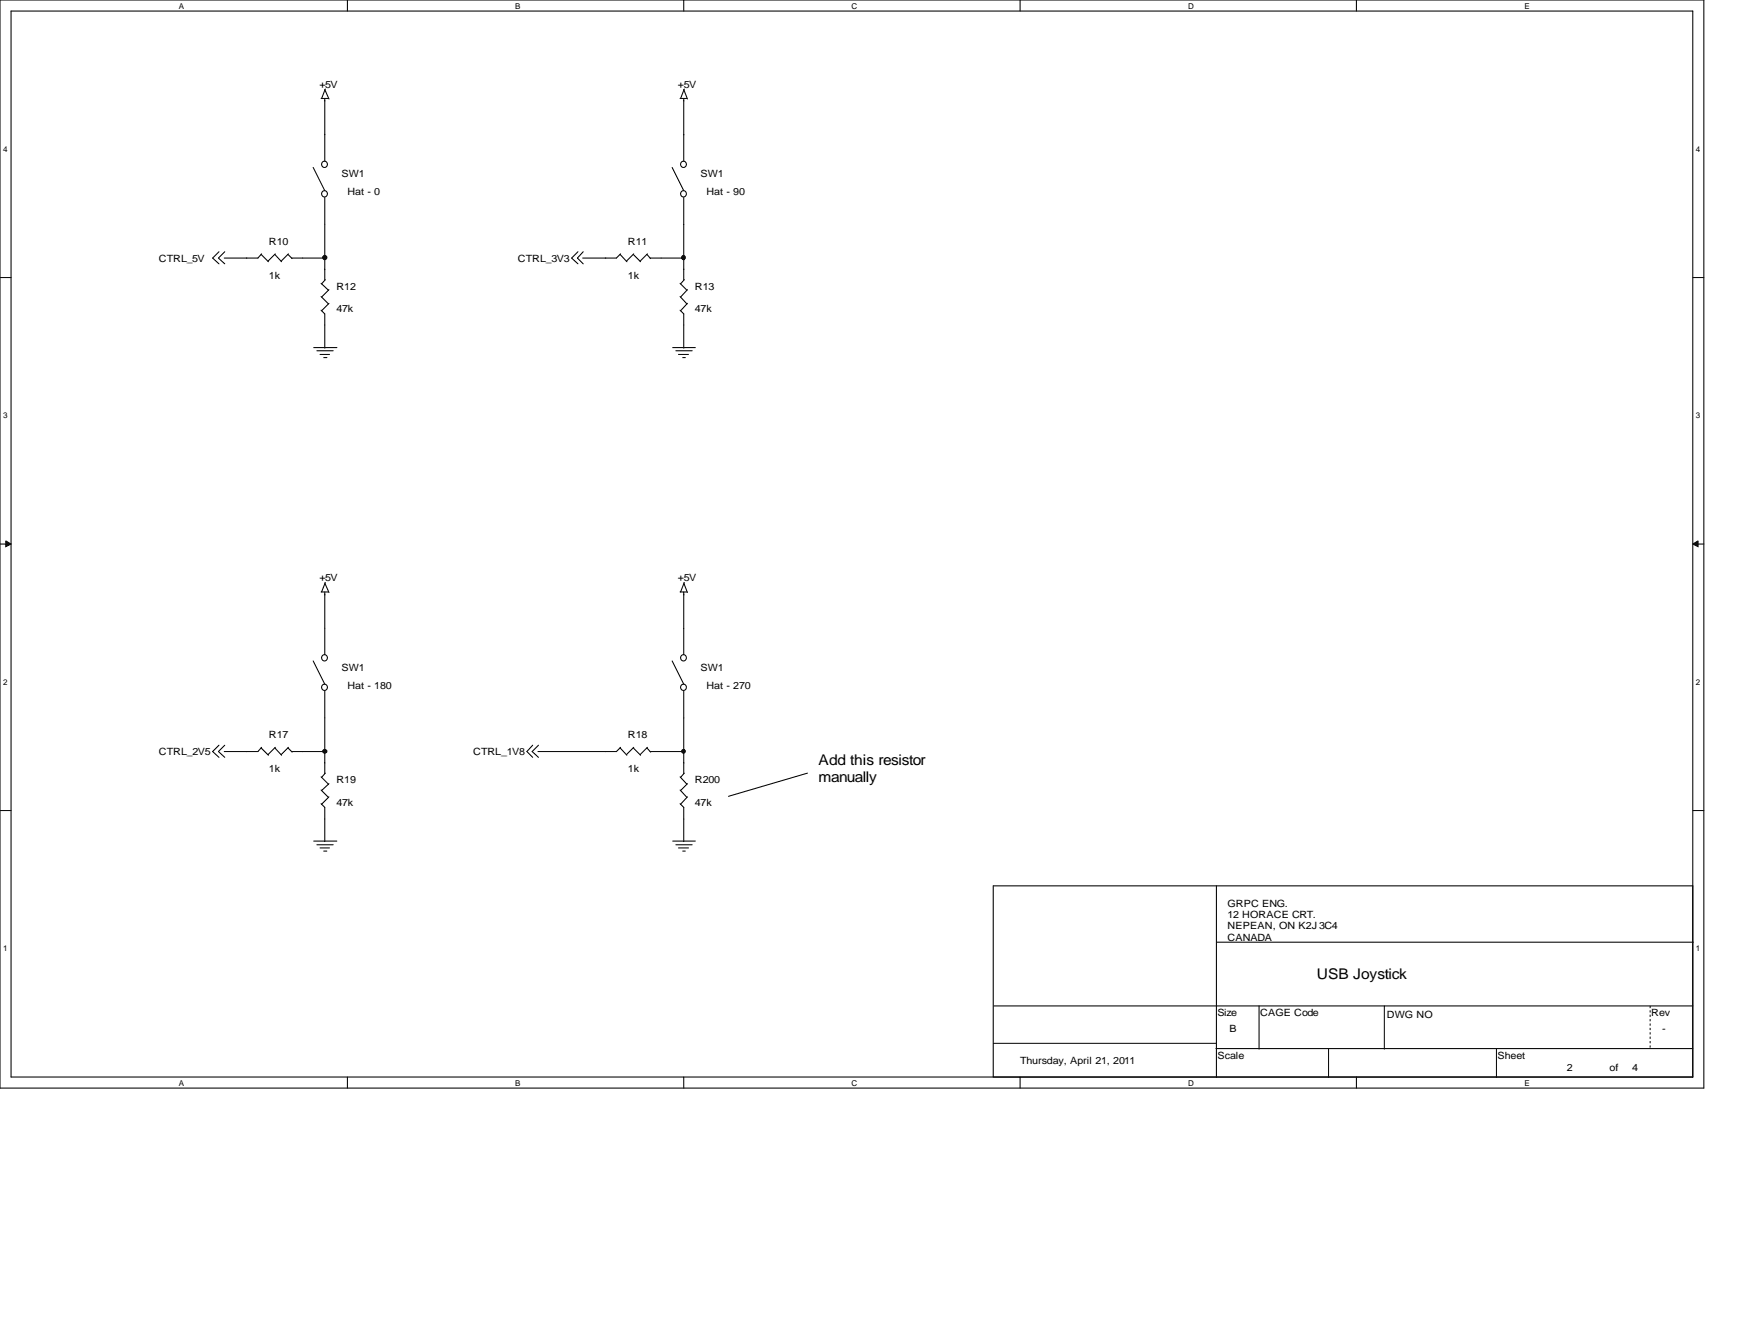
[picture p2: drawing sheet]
<svg xmlns="http://www.w3.org/2000/svg" width="279mm" height="216mm" viewBox="0 0 279 216" stroke-linecap="round" stroke-linejoin="round" font-family="sans-serif">
<path d="M0 0h274.1v174.9h-274.1zM1.8 1.8h270.5v171.3h-270.5z" fill="none" stroke="#000" stroke-width=".17"/>
<g fill="#fff">
<path d="M28.8 .3h.7v1.3h-.7z"/>
<path d="M28.8 173.4h.7v1.4h-.7z"/>
</g>
<path d="M55.9 0v1.8M55.9 173.1v1.8" fill="none" stroke="#000" stroke-width=".17"/>
<g fill="#fff">
<path d="M82.9 .3h.8v1.3h-.8z"/>
<path d="M82.9 173.4h.8v1.4h-.8z"/>
</g>
<path d="M110 0v1.8M110 173.1v1.8" fill="none" stroke="#000" stroke-width=".17"/>
<g fill="#fff">
<path d="M137 .3h.8v1.3h-.8z"/>
<path d="M137 173.4h.8v1.4h-.8z"/>
</g>
<path d="M164.1 0v1.8M164.1 173.1v1.8" fill="none" stroke="#000" stroke-width=".17"/>
<g fill="#fff">
<path d="M191.1 .3h.8v1.3h-.8z"/>
<path d="M191.1 173.4h.8v1.4h-.8z"/>
</g>
<path d="M218.2 0v1.8M218.2 173.1v1.8" fill="none" stroke="#000" stroke-width=".17"/>
<g fill="#fff">
<path d="M245.2 .3h.8v1.3h-.8z"/>
<path d="M245.2 173.4h.8v1.4h-.8z"/>
<path d="M.5 23.2h.6v1.4h-.6z"/>
<path d="M272.8 23.2h.6v1.4h-.6z"/>
<path d="M.5 66h.6v1.4h-.6z"/>
<path d="M272.8 66h.6v1.4h-.6z"/>
</g>
<path d="M0 44.6h1.8M272.3 44.6h1.8" fill="none" stroke="#000" stroke-width=".17"/>
<g fill="#fff">
<path d="M.5 108.9h.6v1.3h-.6z"/>
<path d="M272.8 108.9h.6v1.3h-.6z"/>
</g>
<path d="M0 87.5h1.8M272.3 87.5h1.8" fill="none" stroke="#000" stroke-width=".17"/>
<path d="M.9 87l.9 .5-.9 .4zM272.3 87.5l.8-.5v.9z" fill="#000" stroke="#000" stroke-width=".16"/>
<g fill="#fff">
<path d="M.5 151.7h.6v1.4h-.6z"/>
<path d="M272.8 151.7h.6v1.4h-.6z"/>
</g>
<g fill="none" stroke="#000" stroke-width=".17">
<path d="M51.6 15.8h1.2M52.2 15.8v10.1M52.2 14.4l.7 1.5M52.3 14.3l-.6 1.5M109.4 15.8h1.1M110 14.4l.6 1.5M110 15.8v10.1M110.1 14.3l-.6 1.5M50.4 26.9l1.8 3.7M52.2 31.8v13.2M108.1 26.9l1.9 3.7M110 31.8v13.2"/>
<path d="M35.2 40.5l-1 1 1 .9M36.2 40.5l-1.1 1 1.1 .9M42 40.9l1.2 1.2M42.1 40.8l-.6 .7h-5.4M44.2 40.9l1.1 1.2M44.3 40.8l-1.2 1.2M46.3 40.9l.7 .7M46.4 40.8l-1.2 1.2M46.9 41.5h5.4M50.5 55.9h3.7M51 56.4h2.6M51.5 57h1.5"/>
<path d="M51.6 49.9l.6 .6v5.5M51.6 47.7l1.2 1.2M51.6 45.6l1.2 1.1M52.1 57.5h.5M52.3 45l-.6 .6M52.9 48.8l-1.2 1.2M52.9 46.6l-1.2 1.2M93 40.5l-1.1 1 1.1 .9M93.8 40.5l-.9 1 .9 .9M99.7 40.9l1.1 1.2M99.8 40.8l-.7 .7h-5.4M101.9 40.9l1.1 1.2"/>
<path d="M101.9 40.8l-1.1 1.2M104.1 40.9l.5 .7M104.1 40.8l-1.1 1.2M104.6 41.5h5.5M108.2 55.9h3.6M108.7 56.4h2.6M109.1 57h1.6M109.4 49.9l.6 .6v5.5M109.4 47.7l1.1 1.2M109.4 45.6l1.1 1.1M109.8 57.5h.4M110.1 45l-.6 .6"/>
<path d="M110.6 48.8l-1.1 1.2M110.6 46.6l-1.1 1.2M51.6 95.2h1.2M52.2 93.7l.7 1.5M52.2 95.2v10M52.3 93.6l-.6 1.6M109.4 95.2h1.1M110 95.2v10M110 93.7l.6 1.5M110.1 93.6l-.6 1.6M35.2 119.8l-1 1 1 1M36.2 119.8l-1.1 1 1.1 1"/>
<path d="M50.4 106.3l1.8 3.7M52.2 111.1v13.3M85.7 119.8l-.9 1 .9 1M86.6 119.8l-1 1 1 1M108.1 106.3l1.9 3.7M110 111.1v13.3M0 130.3h1.8M42 120.2l1.2 1.2M42.1 120.1l-.6 .7h-5.4M44.2 120.2l1.1 1.2M44.3 120.1l-1.2 1.2M46.3 120.2l.7 .7"/>
<path d="M46.4 120.1l-1.2 1.2M46.9 120.8h5.4M50.5 135.2h3.7M51 135.8h2.6M51.5 136.3h1.5M51.6 129.2l.6 .6v5.5M51.6 127l1.2 1.2M51.6 124.9l1.2 1.2M52.1 136.8h.5M52.3 124.3l-.6 .7M52.9 128.1l-1.2 1.2M52.9 126l-1.2 1.1"/>
<path d="M99.7 120.2l1.1 1.2M99.8 120.1l-.7 .7h-12.6M101.9 120.2l1.1 1.2M101.9 120.1l-1.1 1.2M104.1 120.2l.5 .7M104.1 120.1l-1.1 1.2M104.6 120.8h5.5M108.2 135.2h3.6M108.7 135.8h2.6M109.1 136.3h1.6M109.4 129.2l.6 .6v5.5M109.4 127l1.1 1.2"/>
<path d="M109.4 124.9l1.1 1.2M109.8 136.8h.4M110.1 124.3l-.6 .7M110.6 128.1l-1.1 1.2M110.6 126l-1.1 1.1M129.9 124.3l-12.7 3.7M272.3 130.3h1.8M159.8 142.4h112.5v30.7h-112.5zM195.7 151.5h76.7M195.7 142.4v30.8M159.9 167.7h35.8M159.9 161.7h112.4"/>
<path d="M195.6 168.6h76.7M202.5 161.7v7M213.7 168.6v4.6M222.7 161.7v7M240.7 168.6v4.6"/>
<circle cx="52.2" cy="26.4" r=".49"/>
<circle cx="52.2" cy="31.2" r=".49"/>
<circle cx="109.9" cy="26.4" r=".49"/>
<circle cx="109.9" cy="31.2" r=".49"/>
<circle cx="52.2" cy="110.5" r=".49"/>
<circle cx="52.2" cy="105.7" r=".49"/>
<circle cx="109.9" cy="110.5" r=".49"/>
<circle cx="109.9" cy="105.7" r=".49"/>
</g>
<path d="M265.4 161.7v7" fill="none" stroke="#000" stroke-width=".16" stroke-dasharray=".4 .4 .4 .4 .4 .4 .4 .4" stroke-linecap="butt"/>
<g fill="#000" stroke="#000" stroke-width=".17">
<circle cx="52.2" cy="41.4" r=".34"/>
<circle cx="109.9" cy="41.4" r=".32"/>
<circle cx="52.3" cy="120.8" r=".32"/>
<circle cx="109.9" cy="120.8" r=".3"/>
</g>
<g font-size="2.4">
<text x="131.7" y="123">Add this resistor</text>
<text x="131.7" y="125.7">manually</text>
<text x="211.8" y="157.3">USB Joystick</text>
</g>
<g font-size="1.6">
<text x="51.4" y="14.1">+5V</text>
<text x="109.1" y="14.1">+5V</text>
<text x="54.9" y="28.5">SW1</text>
<text x="112.7" y="28.5">SW1</text>
<text x="55.9" y="31.4">Hat - 0</text>
<text x="113.6" y="31.4">Hat - 90</text>
<text x="43.3" y="39.4">R10</text>
<text x="101" y="39.4">R11</text>
<text x="25.6" y="42.1">CTRL_5V</text>
<text x="43.3" y="44.8">1k</text>
<text x="54.1" y="46.6">R12</text>
<text x="83.3" y="42.1">CTRL_3V3</text>
<text x="101" y="44.8">1k</text>
<text x="111.8" y="46.6">R13</text>
<text x="54.1" y="50.2">47k</text>
<text x="111.8" y="50.2">47k</text>
<text x="51.4" y="93.5">+5V</text>
<text x="109.1" y="93.5">+5V</text>
<text x="54.9" y="107.9">SW1</text>
<text x="112.7" y="107.9">SW1</text>
<text x="55.9" y="110.7">Hat - 180</text>
<text x="113.6" y="110.7">Hat - 270</text>
<text x="43.3" y="118.7">R17</text>
<text x="101" y="118.7">R18</text>
<text x="25.6" y="121.4">CTRL_2V5</text>
<text x="43.3" y="124.1">1k</text>
<text x="54.1" y="125.9">R19</text>
<text x="76.1" y="121.4">CTRL_1V8</text>
<text x="101" y="124.1">1k</text>
<text x="111.8" y="125.9">R200</text>
<text x="54.1" y="129.5">47k</text>
<text x="111.8" y="129.5">47k</text>
<text x="197.4" y="145.8">GRPC ENG.</text>
<text x="197.4" y="147.6">12 HORACE CRT.</text>
<text x="197.4" y="149.4">NEPEAN, ON K2J 3C4</text>
<text x="197.4" y="151.2">CANADA</text>
<text x="195.8" y="163.4">Size</text>
<text x="197.8" y="165.9">B</text>
<text x="202.7" y="163.4">CAGE Code</text>
<text x="223.1" y="163.7">DWG NO</text>
<text x="265.6" y="163.4">Rev</text>
<text x="267.4" y="165.9">-</text>
<text x="164.1" y="171">Thursday, April 21, 2011</text>
<text x="195.8" y="170.3">Scale</text>
<text x="240.9" y="170.3">Sheet</text>
<text x="252.1" y="172.1">2</text>
<text x="258.9" y="172.1">of</text>
<text x="262.6" y="172.1">4</text>
</g>
<g font-size="1.3">
<text x="28.8" y="1.4">A</text>
<text x="82.9" y="1.4">B</text>
<text x="137" y="1.4">C</text>
<text x="191.1" y="1.4">D</text>
<text x="245.2" y="1.4">E</text>
<text x=".5" y="24.4">4</text>
<text x="272.8" y="24.4">4</text>
<text x=".5" y="67.2">3</text>
<text x="272.8" y="67.2">3</text>
<text x=".5" y="110.1">2</text>
<text x="272.8" y="110.1">2</text>
<text x=".5" y="152.9">1</text>
<text x="272.8" y="152.9">1</text>
<text x="28.8" y="174.6">A</text>
<text x="82.9" y="174.6">B</text>
<text x="137" y="174.6">C</text>
<text x="191.1" y="174.6">D</text>
<text x="245.2" y="174.6">E</text>
</g>
</svg>
